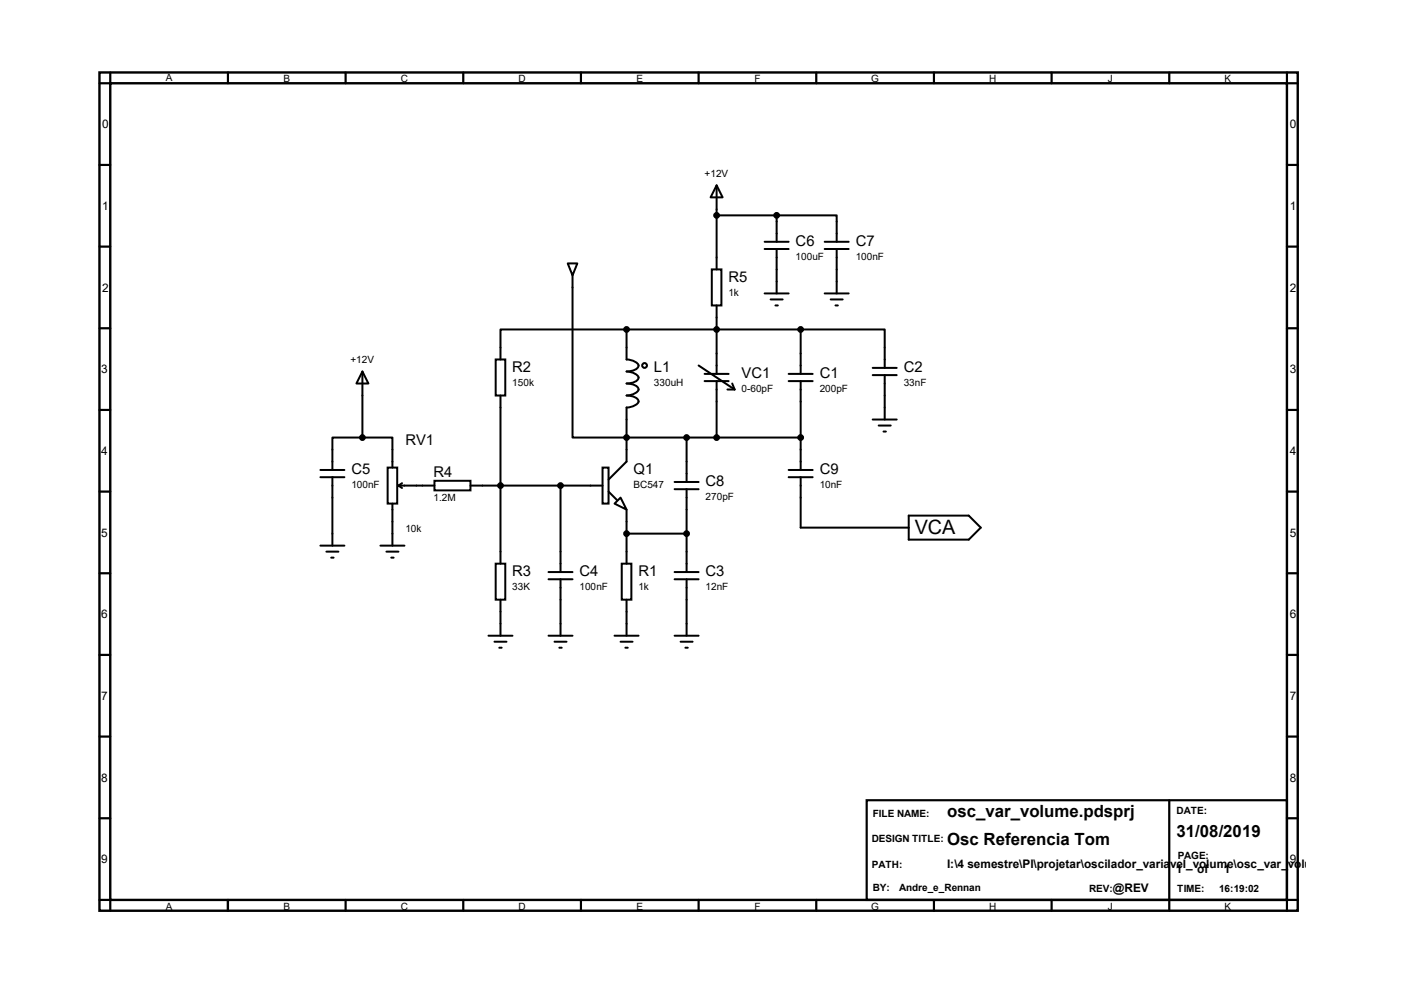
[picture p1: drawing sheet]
<svg xmlns="http://www.w3.org/2000/svg" width="297mm" height="210mm" viewBox="0 0 297 210" stroke-linecap="round" stroke-linejoin="round" font-family="sans-serif">
<path d="M21 15.3h253.5v177.3h-253.5zM23.3 17.6h248.9v172.7h-248.9z" fill="none" stroke="#000" stroke-width=".51"/>
<g fill="none" stroke="#000" stroke-width=".47">
<path d="M23.3 15.3v2.3h-2.3M48.2 15.3v2.3M73.1 15.3v2.3M98 15.3v2.3M122.9 15.3v2.3M147.8 15.3v2.3M172.7 15.3v2.3M197.6 15.3v2.3M222.5 15.3v2.3M247.4 15.3v2.3M272.2 15.3v2.3h2.3M21 34.9h2.3"/>
<path d="M272.2 34.9h2.3M21 52.2h2.3M272.2 52.2h2.3M21 69.4h2.3M272.2 69.4h2.3M21 86.7h2.3M272.2 86.7h2.3M21 104h2.3M272.2 104h2.3M21 121.2h2.3M21 138.5h2.3M272.2 121.2h2.3"/>
<path d="M272.2 138.5h2.3M21 155.8h2.3M272.2 155.8h2.3M21 173.1h2.3M183.3 169.2h88.9v21.1h-88.9zM247.4 169.2v23.4M272.2 173.1h2.3M21 190.3h2.3v2.3M48.2 190.3v2.3M73.1 190.3v2.3M98 190.3v2.3M122.9 190.3v2.3"/>
<path d="M147.8 190.3v2.3M172.7 190.3v2.3M197.6 190.3v2.3M222.5 190.3v2.3M274.5 190.3h-2.3v2.3"/>
</g>
<g fill="none" stroke="#000" stroke-width=".42">
<path d="M151.6 39.2l1.3 2.5h-2.6zM151.6 39.2v17.8M120.1 55.7h2l-1 2.6zM121.1 58.3v34.2h48.3M150.6 57h2v7.6h-2zM151.6 45.6h12.7M161.8 52.7h5M161.8 51.1h5M164.3 45.6h12.7v5.5M164.3 45.6v5.5M164.3 52.7v9.4M174.5 52.7h5"/>
<path d="M174.5 51.1h5M177 52.7v9.4M76.7 78.6l1.2 2.5h-2.5zM76.7 78.6v13.9M104.9 76h2v7.7h-2zM132.5 69.7h-26.6v6.3M132.5 69.7v6.3a2.69 2.69 0 0 1 2.6 1.3 2.31 2.31 0 0 1-2.6 1.3 2.69 2.69 0 0 1 2.6 1.2 2.31 2.31 0 0 1-2.6 1.3 2.31 2.31 0 0 1 2.6 1.3 2.69 2.69 0 0 1-2.6 1.3 2.31 2.31 0 0 1 2.6 1.2 2.69 2.69 0 0 1-2.6 1.3v11.4l-3.8 3.8M132.5 69.7h36.9M147.8 77.3l7.6 5.1M149.1 79.1h5M151.6 64.6v14.5M161.8 62.1h5"/>
<path d="M163 63.3h2.6M164 64.6h.5M166.8 79.1h5.1M169.4 69.7h17.8v8.1M169.4 69.7v9.4M174.5 62.1h5M175.7 63.3h2.6M176.7 64.6h.5M184.6 79.3h5.1M184.6 77.8h5.1M187.2 79.3v9.4M67.8 99.4h5.1"/>
<path d="M76.7 92.5h6.3v6.4M76.7 92.5h-6.4v6.9M82 98.9h2v7.6h-2zM105.9 83.7v35.5M127.5 98.9h1.2v7.6h-1.2zM145.2 92.5v9.4M149.1 80.6h5M151.6 80.6v11.9M153.9 82.4h1.5M154.9 81.1l.5 1.3M166.8 80.6h5.1M166.8 99.4h5.1"/>
<path d="M169.4 80.6v18.8M184.6 88.7h5.1M185.9 90h2.5M186.9 91.3h.5M67.8 100.9h5.1M67.8 115.4h5.1M69 116.7h2.6M70.1 117.9h.5M70.3 100.9v14.5M80.5 115.4h5.1M81.7 116.7h2.6M82.8 117.9h.5"/>
<path d="M83 106.5v8.9M84.3 102.7h7.6M84.3 102.7l.7 .5M85 102.2l-.7 .5M91.9 101.7h7.6v2h-7.6zM99.5 102.7h28M104.9 119.2h2v7.6h-2zM118.6 102.7v18.3M128.7 104l1.8 1.7M130 106.5l1.3-1.3 1.2 2.6zM131.5 119.2h2.1v7.6h-2.1zM132.5 107.8v11.4"/>
<path d="M132.5 112.9h12.7M142.7 103.5h5.1M142.7 101.9h5.1M145.2 103.5v17.5M166.8 100.9h5.1M169.4 100.9v10.7h22.8M192.2 109.1h12.7l2.6 2.5-2.6 2.5h-12.7zM103.3 134.5h5.1M104.6 135.7h2.5M105.6 137h.5M105.9 126.8v7.7M116 122.5h5.1"/>
<path d="M116 121h5.1M116 134.5h5.1M117.3 135.7h2.5M118.3 137h.5M118.6 122.5v12M130 134.5h5.1M131.3 135.7h2.5M132.3 137h.5M132.5 126.8v7.7M142.7 122.5h5.1M142.7 121h5.1M142.7 134.5h5.1"/>
<path d="M144 135.7h2.5M145 137h.5M145.2 122.5v12"/>
<circle cx="136.4" cy="77.3" r=".51"/>
</g>
<g fill="#000" stroke="#000" stroke-width=".42">
<circle cx="151.6" cy="45.6" r=".51"/>
<circle cx="164.3" cy="45.6" r=".51"/>
<circle cx="132.5" cy="69.7" r=".51"/>
<circle cx="151.6" cy="69.7" r=".51"/>
<circle cx="169.4" cy="69.7" r=".51"/>
<circle cx="76.7" cy="92.5" r=".51"/>
<circle cx="132.5" cy="92.5" r=".51"/>
<circle cx="145.2" cy="92.5" r=".51"/>
<circle cx="151.6" cy="92.5" r=".51"/>
<circle cx="169.4" cy="92.5" r=".51"/>
<circle cx="105.9" cy="102.7" r=".51"/>
<circle cx="118.6" cy="102.7" r=".51"/>
<circle cx="132.5" cy="112.9" r=".51"/>
<circle cx="145.2" cy="112.9" r=".51"/>
</g>
<text font-size="4.2" x="193.5" y="112.9">VCA</text>
<g font-size="3.6">
<text x="200.4" y="172.9">osc_var_volume.pdsprj</text>
<text x="200.4" y="178.7">Osc Referencia Tom</text>
<text x="248.9" y="177">31/08/2019</text>
</g>
<g font-size="3.1">
<text x="168.3" y="52">C6</text>
<text x="181" y="52">C7</text>
<text x="154.1" y="59.6">R5</text>
<text x="108.4" y="78.7">R2</text>
<text x="138.3" y="78.7">L1</text>
<text x="156.9" y="79.9">VC1</text>
<text x="173.4" y="79.9">C1</text>
<text x="191.2" y="78.7">C2</text>
<text x="85.8" y="94.2">RV1</text>
<text x="74.3" y="100.2">C5</text>
<text x="91.7" y="100.8">R4</text>
<text x="134" y="100.2">Q1</text>
<text x="173.4" y="100.2">C9</text>
<text x="149.3" y="102.8">C8</text>
<text x="108.4" y="121.8">R3</text>
<text x="122.6" y="121.8">C4</text>
<text x="135" y="121.8">R1</text>
<text x="149.3" y="121.8">C3</text>
</g>
<g font-size="2.5">
<text x="21.6" y="27.1">0</text>
<text x="272.8" y="27.1">0</text>
<text x="21.6" y="44.4">1</text>
<text x="272.8" y="44.4">1</text>
<text x="21.6" y="61.7">2</text>
<text x="272.8" y="61.7">2</text>
<text x="21.4" y="79">3</text>
<text x="272.8" y="79">3</text>
<text x="21.4" y="96.2">4</text>
<text x="272.8" y="96.2">4</text>
<text x="21.4" y="113.5">5</text>
<text x="272.8" y="113.5">5</text>
<text x="21.4" y="130.8">6</text>
<text x="272.8" y="130.8">6</text>
<text x="21.4" y="148">7</text>
<text x="272.8" y="148">7</text>
<text x="21.4" y="165.3">8</text>
<text x="272.8" y="165.3">8</text>
<text x="21.4" y="182.6">9</text>
<text x="200.4" y="183.6">I:\4 semestre\PI\projetar\oscilador_variavel_volume\osc_var_volume.pdsprj</text>
<text x="248.7" y="184.7">1</text>
<text x="253.3" y="184.7">of</text>
<text x="258.9" y="184.7">1</text>
<text x="272.8" y="182.6">9</text>
<text x="235.4" y="188.7">@REV</text>
</g>
<g font-size="2.1">
<text x="35.1" y="17.1">A</text>
<text x="59.9" y="17.4">B</text>
<text x="84.8" y="17.4">C</text>
<text x="109.7" y="17.4">D</text>
<text x="134.6" y="17.4">E</text>
<text x="159.6" y="17.4">F</text>
<text x="184.3" y="17.4">G</text>
<text x="209.2" y="17.4">H</text>
<text x="234.4" y="17.4">J</text>
<text x="259.1" y="17.4">K</text>
<text x="149.1" y="37.4">+12V</text>
<text x="168.3" y="54.9">100uF</text>
<text x="181" y="54.9">100nF</text>
<text x="154.1" y="62.5">1k</text>
<text x="74.1" y="76.8">+12V</text>
<text x="108.4" y="81.6">150k</text>
<text x="138.3" y="81.6">330uH</text>
<text x="156.9" y="82.8">0-60pF</text>
<text x="173.4" y="82.8">200pF</text>
<text x="191.2" y="81.6">33nF</text>
<text x="74.3" y="103.2">100nF</text>
<text x="91.7" y="105.9">1.2M</text>
<text x="134" y="103.2">BC547</text>
<text x="149.3" y="105.7">270pF</text>
<text x="173.4" y="103.2">10nF</text>
<text x="85.8" y="112.5">10k</text>
<text x="108.4" y="124.8">33K</text>
<text x="122.6" y="124.8">100nF</text>
<text x="135" y="124.8">1k</text>
<text x="149.3" y="124.8">12nF</text>
<text x="184.6" y="172.7">FILE NAME:</text>
<text x="248.9" y="172.2">DATE:</text>
<text x="184.4" y="178.2">DESIGN TITLE:</text>
<text x="184.4" y="183.5">PATH:</text>
<text x="249.1" y="181.6">PAGE:</text>
<text x="184.6" y="188.5">BY:</text>
<text x="190.2" y="188.5">Andre_e_Rennan</text>
<text x="230.4" y="188.6">REV:</text>
<text x="249" y="188.6">TIME:</text>
<text x="257.9" y="188.6">16:19:02</text>
<text x="35.1" y="192.4">A</text>
<text x="59.9" y="192.4">B</text>
<text x="84.8" y="192.4">C</text>
<text x="109.7" y="192.4">D</text>
<text x="134.6" y="192.4">E</text>
<text x="159.6" y="192.4">F</text>
<text x="184.3" y="192.4">G</text>
<text x="209.2" y="192.4">H</text>
<text x="234.4" y="192.4">J</text>
<text x="259.1" y="192.4">K</text>
</g>
</svg>
